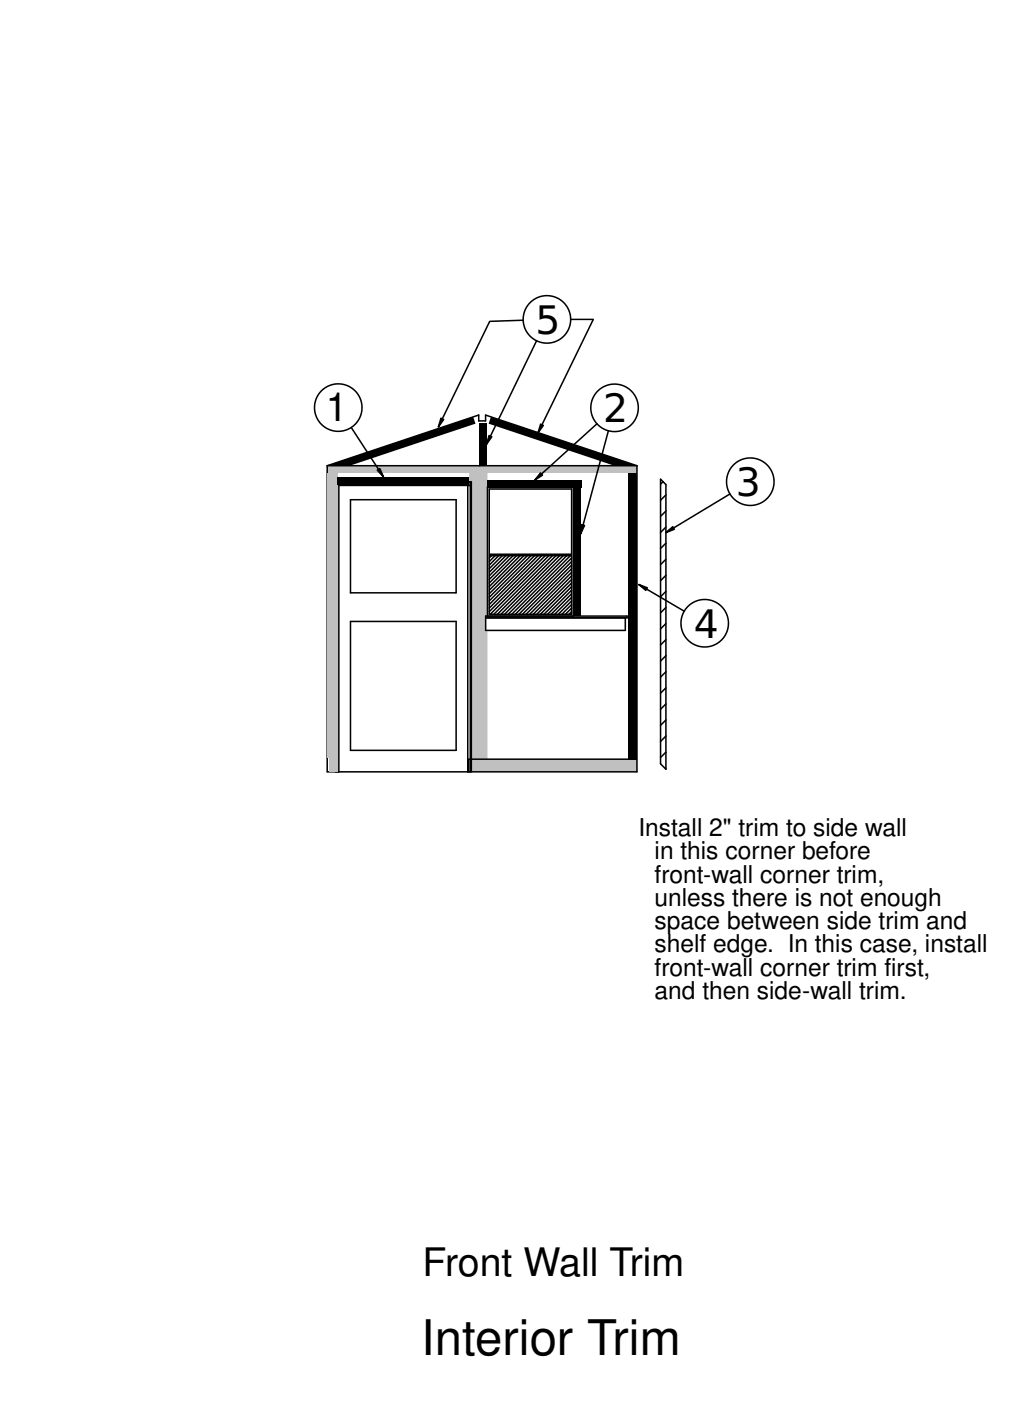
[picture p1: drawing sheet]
<svg xmlns="http://www.w3.org/2000/svg" width="165mm" height="229mm" viewBox="0 0 165 229" stroke-linecap="round" stroke-linejoin="round" font-family="sans-serif">
<g fill="#c0c0c0">
<path d="M76.5 123.9h27.3v2h-27.3z" fill-rule="evenodd"/>
<path d="M76.5 77.1h3v23.4h-.3v2.3h.3v21.1h-3z" fill-rule="evenodd"/>
</g>
<g fill="none" stroke="#000" stroke-width=".25">
<path d="M53.4 76l24.7-8.3v1h1.1v-1l24.7 8.3M79.8 90.7h13.5v9.5h-13.5zM80.2 90.7l-.4 .3M80.8 90.7l-1 .9M81.4 90.7l-1.6 1.5M81.9 90.7l-2.1 2.1M82.5 90.7l-2.7 2.7M83.1 90.7l-3.3 3.3M83.7 90.7l-3.9 3.8M84.3 90.7l-4.5 4.4M84.9 90.7l-5.1 5M85.4 90.7l-5.6 5.6"/>
<path d="M86 90.7l-6.2 6.2M86.6 90.7l-6.8 6.8M87.2 90.7l-7.4 7.4M87.8 90.7l-8 7.9M88.4 90.7l-8.6 8.5M88.9 90.7l-9.1 9.1M89.5 90.7l-9.5 9.5M90.1 90.7l-9.5 9.5M90.7 90.7l-9.6 9.5M91.3 90.7l-9.6 9.5M91.9 90.7l-9.6 9.5M92.5 90.7l-9.6 9.5"/>
<path d="M93 90.7l-9.5 9.5M93.3 90.4v-10.6h-13.5v10.6h13.5M93.3 99.8l-.5 .4M93.3 99.2l-1.1 1M93.3 98.6l-1.6 1.6M93.3 98.1l-2.2 2.1M93.3 97.5l-2.8 2.7M93.3 96.9l-3.4 3.3M93.3 96.3l-4 3.9M93.3 95.7l-4.6 4.5M93.3 95.1l-5.1 5.1M93.3 94.5l-5.7 5.7"/>
<path d="M93.3 94l-6.3 6.2M93.3 93.4l-6.9 6.8M93.3 92.8l-7.5 7.4M93.3 92.2l-8.1 8M93.3 91.6l-8.7 8.6M93.3 91l-9.2 9.2"/>
</g>
<path d="M53.4 76h50.5v1.1h-50.5z" fill-rule="evenodd" fill="#c0c0c0"/>
<g fill="#000">
<path d="M53.4 76l23.8-8 .4 1.1-20.5 6.9z" fill-rule="evenodd"/>
<path d="M78.2 69h1.2v7h-1.2z" fill-rule="evenodd"/>
<path d="M80.1 68l23.8 8h-3.7l-20.5-6.9z" fill-rule="evenodd"/>
</g>
<g fill="none" stroke="#000" stroke-width=".25">
<path d="M53.4 76h50.5v49.9h-50.5zM54.8 79.2h22M55.3 79.2v46.7M76.3 79.2v46.7M79.5 79.5h14v21M57.2 81.5h17.2v15.2h-17.2zM57.2 101.4h17.2v21h-17.2zM79.2 100.5h23.1v.3h-23.1M102 100.8v2.1h-22.8M54.7 125.9v-47.3h22.2v47.3M54.8 125.9v-47.1h22v47.1"/>
<circle cx="89.2" cy="52.1" r="3.9"/>
<circle cx="55.2" cy="66.5" r="3.9"/>
<circle cx="100.3" cy="66.5" r="3.9"/>
<circle cx="122.4" cy="78.6" r="3.9"/>
<circle cx="115" cy="101.7" r="3.9"/>
</g>
<g fill="#c0c0c0">
<path d="M53.7 123.6h1.4v2.3h-1.4z" fill-rule="evenodd"/>
<path d="M53.4 77.1h1.7v46.5h-1.7z" fill-rule="evenodd"/>
</g>
<g fill="none" stroke="#000" stroke-width=".25">
<path d="M85.4 52.2l-5.5 .2-8.4 17.3M87.5 55.6l-8.1 16.9M93.1 52.1h3.7l-9 18.5M57.3 69.8l5.3 8M79.5 79.5v21M97.4 69.1l-10.1 9.2M99.3 70.3l-4.6 16.8M107.8 78.2l.8 .9v46.4l-.8-.9zM108.2 78.6l-.4 .4M104.2 95.4l7.4 4.3M108.6 80.8l-.8 .8M108.6 83.4l-.8 .9"/>
<path d="M108.6 86l-.8 .9M108.6 88.6l-.8 .9M108.6 91.3l-.8 .8M108.6 93.9l-.8 .8M108.6 96.5l-.8 .9M108.6 99.1l-.8 .9M119.1 80.6l-10.5 6.3M79.2 100.5v2.4M108.6 101.7l-.8 .9M108.6 104.4l-.8 .8M108.6 107l-.8 .9M108.6 109.6l-.8 .9"/>
<path d="M108.6 112.2l-.8 .9M108.6 114.9l-.8 .8M108.6 117.5l-.8 .9M103.8 123.9h-27.3v2M108.6 120.1l-.8 .9M108.6 122.7l-.8 .9M108.6 125.4h.1"/>
</g>
<g fill="#000">
<path d="M61.6 76.7l.4-.2 .6 1.3zM71.9 68.2l.5 .3-.9 1.2zM79.8 71.1l.4 .2-.8 1.2zM88.2 77.2l.3 .3-1.2 .8zM88.2 69.2l.4 .2-.8 1.2zM94.9 85.6l.5 .1-.7 1.4zM104.2 95.4l1.4 .5-.2 .4zM108.6 86.9l1.2-1 .2 .5z"/>
<path d="M55.1 77.8h21.4v1.2h-21.4z" fill-rule="evenodd"/>
<path d="M79.5 78.3h15.5v1.2h-15.5z" fill-rule="evenodd"/>
<path d="M93.5 79.5h1.2v21h-1.2z" fill-rule="evenodd"/>
<path d="M102.4 77.2h1.5v46.7h-1.5z" fill-rule="evenodd"/>
</g>
<path d="M61.6 76.7l.4-.2 .6 1.3zM71.9 68.2l.5 .3-.9 1.2zM79.8 71.1l.4 .2-.8 1.2zM88.2 77.2l.3 .3-1.2 .8zM88.2 69.2l.4 .2-.8 1.2zM94.9 85.6l.5 .1-.7 1.4zM104.2 95.4l1.4 .5-.2 .4zM108.6 86.9l1.2-1 .2 .5z" fill="#000" stroke="#000" stroke-width=".25"/>
<text font-size="8" x="68.7" y="221.1">Interior Trim</text>
<g font-size="6.4">
<text x="87.3" y="54.6">5</text>
<text x="53.1" y="68.8">1</text>
<text x="98.4" y="68.9">2</text>
<text x="120.1" y="80.9">3</text>
<text x="113.2" y="104.1">4</text>
<text x="68.9" y="208.3">Front Wall Trim</text>
</g>
<g font-size="4">
<text x="104.2" y="136.4">Install 2&quot; trim to side wall</text>
<text x="106.8" y="140.2">in this corner before</text>
<text x="106.8" y="144">front-wall corner trim,</text>
<text x="106.8" y="147.8">unless there is not enough</text>
<text x="106.8" y="151.6">space between side trim and</text>
<text x="106.8" y="155.4">shelf edge. In this case, install</text>
<text x="106.8" y="159.2">front-wall corner trim first,</text>
<text x="106.8" y="163">and then side-wall trim.</text>
</g>
</svg>
